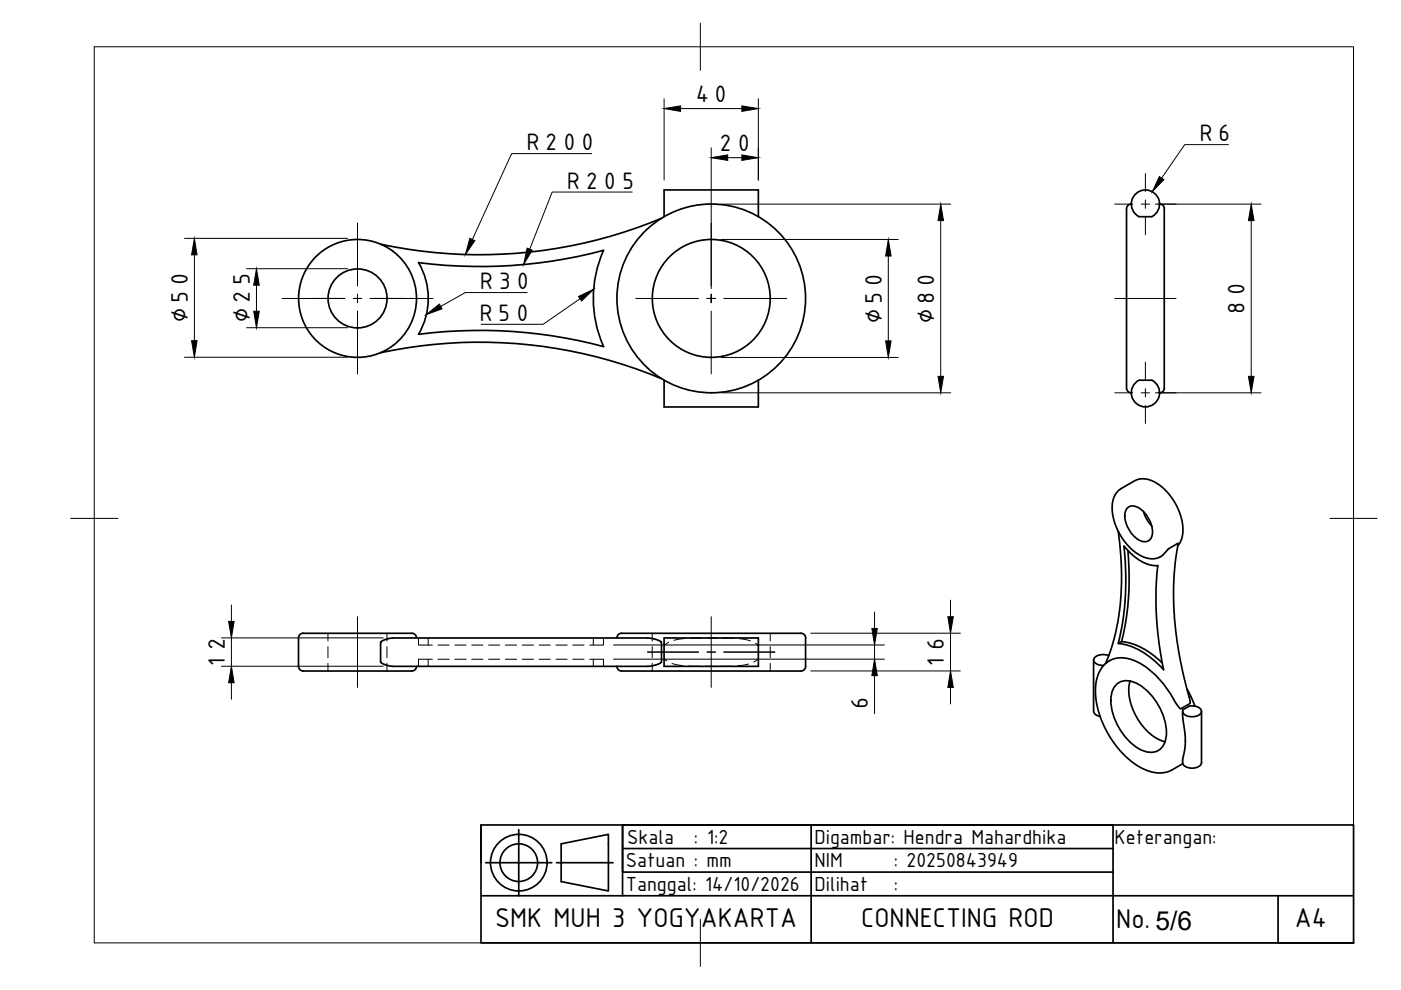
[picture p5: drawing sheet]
<svg xmlns="http://www.w3.org/2000/svg" width="297mm" height="210mm" viewBox="0 0 297 210" stroke-linecap="round" stroke-linejoin="round" font-family="sans-serif">
<!-- layer: Visible -->
<g fill="none" stroke="#000" stroke-width=".36">
<path d="M88.7 55.7a15 15 0 0 1 0 15.2 101.5 101.5 0 0 1 39.3 2.6 25.1 25.1 0 0 1 0-20.4 101.6 101.6 0 0 1-39.3 2.6M140.3 46.3a100.2 100.2 0 0 1-59.6 5.5M140.8 45.9v-5.6h20v5.6M239.9 43.3a1.39 1.39 0 0 0-1.1 1.6v35.9a3.4 3.4 0 0 0 .3 2.2l.8 .3M240.8 41.1a3 3 0 0 1 4.5 .4 3 3 0 0 1-1.1 4.4h-2.7a2.99 2.99 0 0 1-.7-4.8zM245.9 43.3a1.07 1.07 0 0 1 .9 1.3v36.2a3.6 3.6 0 0 1-.2 2.2l-.7 .3M80.7 74.8a100 100 0 0 1 59.6 5.5M140.8 80.6v5.7h20v-5.7M240.6 81.3l.9-.7h2.7a3 3 0 0 1 1.2 4.2 3 3 0 0 1-4.3 .9 3 3 0 0 1-.5-4.4zM237.1 112.7l.7 7.6v4l-.3 3.9-.5 3.4-.8 3.9-.9 2.9-.9 2.3M238.3 115.8a58.2 58.2 0 0 1-1.2 20.7l.7-.5a57.3 57.3 0 0 0 1.3-19.3M238.3 115.8a10 10 0 0 0 6.4 4.1h.8a69 69 0 0 0 1.2 22.1 15.6 15.6 0 0 0-9.6-5.6"/>
<path d="M239.1 107.6a2.64 2.64 0 0 1 3.5 1 5.5 5.5 0 0 1 1.5 5.5 1.73 1.73 0 0 1-2.7 .4 6.3 6.3 0 0 1-2.8-5.9zM242.4 108.4l.7 1.7 1.1 1.4M249.7 115.7l.7-1.2 .4-1.5v-1.5l-.5-2.1-.7-1.8-.7-1.3-.9-1.4-1.4-1.5-2.1-1.4-1.3-.4-1.1-.1-1.6 .5-3.5 2.1-.8 1.3-.4 1.4v1.7l.4 1.9 .6 1.6 1.1 2.1 2.2 2.5 1.4 1 .9 .5 1.3 .3 1.1 .1 1.3-.5 1.7-1.7 2-1-.6 3.9-.3 3.3-.1 4.4 .2 3.8 1 7.9 1.1 5.4 1.1 4.2 .1 .9-2 1.2-1.3-1.7a20.2 20.2 0 0 0-7.8-8.2 6.3 6.3 0 0 0-6-.3M80.8 136l1.1-.5 1.3-.2h54.6l1.8 .5 .7 .4v4.1l-1 .6-1.9 .4h-54.2l-1.7-.4-.8-.6v-4.1zM88.3 135.3a1.07 1.07 0 0 0-1.4-1h-21.2a3.5 3.5 0 0 0-2.1 .2l-.3 .8v6a1.35 1.35 0 0 0 1.6 1h21a3.3 3.3 0 0 0 2.1-.3l.3-.7M140.8 135.3h20v6h-20zM169.8 134.3h-36.6a3.6 3.6 0 0 0-2.1 .2l-.3 .8M169.8 134.3a1.01 1.01 0 0 1 1 1M170.8 135.3v6M231.9 139.9v10.9M235.1 139a2.54 2.54 0 0 0-3.2 .7 1.39 1.39 0 0 0 1.6 1.4h.5M237.8 136a14.5 14.5 0 0 1 8.6 4.6"/>
<path d="M130.8 141.3a1.36 1.36 0 0 0 1.6 1h37.4M170.8 141.3a1.01 1.01 0 0 1-1 1M231.9 150.8a1.37 1.37 0 0 0 1.4 1.1M235.2 140.1l-1.4 1.1-.9 1.6-.5 2-.1 2.4 .4 2.8 .7 2.4 1.1 2.4 1.4 2.3 1.5 2 2 1.9 2 1.5 2.1 1 2.1 .4 1.7-.2 1-.3 2.5-1.5M236.7 145.2a3.8 3.8 0 0 1 4.7-.1 12.6 12.6 0 0 1 5.8 11.3 3.3 3.3 0 0 1-4.8 2.8 12.4 12.4 0 0 1-6.8-11.7l.2-1zM239.6 144.4a11 11 0 0 0 2.6 9.4l.6 .8a8.3 8.3 0 0 0 4.2 2.7M250.7 150.8l.1 1.3 .5 4.4-.1 2-.5 2.6a1.4 1.4 0 0 0 1.4 1.7 2.07 2.07 0 0 0 2.6-1.1v-10.9M250.8 150.5a2.63 2.63 0 0 1 3.9 0 1.24 1.24 0 0 1-1.5 1.4 2.32 2.32 0 0 1-2.4-.8zM251.7 146.1l1.6 3.6"/>
<circle cx="75.8" cy="63.3" r="12.5"/>
<circle cx="75.8" cy="63.3" r="6.3"/>
<circle cx="150.8" cy="63.3" r="12.5"/>
<circle cx="150.8" cy="63.3" r="20"/>
</g>
<!-- layer: Hidden -->
<g fill="none" stroke="#000" stroke-width=".21">
<path d="M69.5 134.3v1.6M69.5 137.1v2.4M82 134.3v1.6M82 137.1v2.4M88.7 135.3v1.5h3M90.8 135.3v1.5M90.8 139.8v1.5M91.7 139.8h-3v1.5M92.9 139.8h2.3M92.9 136.8h2.3M96.4 139.8h2.4M96.4 136.8h2.4"/>
<path d="M100 139.8h2.4M100 136.8h2.4M103.6 139.8h2.4M103.6 136.8h2.4M107.1 139.8h2.4M107.1 136.8h2.4M110.7 139.8h2.4M110.7 136.8h2.4M114.3 139.8h2.4M114.3 136.8h2.4M117.9 139.8h2.3M117.9 136.8h2.3"/>
<path d="M121.4 139.8h2.4M121.4 136.8h2.4M125 139.8h3v1.5M125.8 135.3v1.5M125.8 139.8v1.5M128 135.3v1.5h-3M138.3 134.3v1.6M138.3 137.1v2.4M140.8 139.6l.6 .5M141.8 136.2l-1 .7M145.2 135.4l-2.3 .4M148.8 135.3h-2.4"/>
<path d="M150 135.3h2M153.2 135.3h2.4M156.8 135.4l2.3 .5M160.2 136.4l.6 .5M160.8 139.6l-1 .8M163.3 134.3v1.6M163.3 137.1v2.4M69.5 140.6v1.7M82 140.6v1.7M138.3 140.6v1.7M142.5 140.7l2.3 .4M146 141.2l2.4 .1"/>
<path d="M149.6 141.3h2M155.2 141.2l-2.4 .1M158.7 140.8l-2.3 .4M163.3 140.6v1.7"/>
</g>
<!-- layer: BORDER -->
<path d="M20 9.9h267v190h-267zM148.5 4.9v10M15 109.9h10M282 109.9h10M148.5 194.9v10" fill="none" stroke="#000" stroke-width=".21"/>
<!-- layer: TITLEBLOCK -->
<g fill="none" stroke="#000" stroke-width=".36">
<path d="M102 174.9h185v25h-185zM102 174.9v8M110 175.9v14M119 178.9l10-2v12l-10-2zM132 174.9v5h104M132 179.9v5h104M172 174.9h64v25M102 189.9h185M103 182.9h14M118 182.9h12M132 189.9v-15h40v25M271 189.9v10h16"/>
<circle cx="110" cy="182.9" r="6"/>
<circle cx="110" cy="182.9" r="4"/>
</g>
<!-- layer: Smart Centers -->
<g fill="none" stroke="#000" stroke-width=".21">
<path d="M242.8 36.8v3.8M75.8 47.3v13.3M150.8 47.3v13.3M236.3 43.3h3.9M242 43.3h1.7M242.8 42.4v1.8M242.8 46v3.8M245.5 43.3h3.8M59.8 63.3h13.3M74.9 63.3h1.8M75.8 62.4v1.8M75.8 66v13.3"/>
<path d="M78.5 63.3h13.3M134.8 63.3h13.3M149.9 63.3h1.8M150.8 62.4v1.8M150.8 66v13.3M153.5 63.3h13.3M236.3 63.3h13M242.8 76.8v3.8M236.3 83.3h3.9M242 83.3h1.7M242.8 82.4v1.8M242.8 86v3.8"/>
<path d="M245.5 83.3h3.8M75.8 130.8v14.9M137.3 138.3h10.8M149.9 138.3h1.8M150.8 130.8v14.9M153.5 138.3h10.8"/>
</g>
<!-- layer: FD_Dimensions -->
<g fill="none" stroke="#000" stroke-width=".21">
<path d="M140.8 20.9v17.3M144.3 23h13M150.8 31.3v29.9M154.3 33.4h3M160.8 20.9v17.3M39.1 50.5h34.6M41.2 54v18.2M52.3 57h21.4M152.9 43.3h48.7M152.9 50.8h37.5M188.3 54.3v18M199.5 46.8v33"/>
<path d="M245 43.3h22.4M265.3 46.8v33M39.1 75.7h34.6M52.3 69.5h21.4M54.4 60.5v5.5M152.9 75.8h37.5M152.9 83.3h48.7M245 83.3h22.4M46.9 135.2h34.4M49.1 128.3v3.5M49.1 135.2v6.1M130.1 136.8h57.4"/>
<path d="M130.1 139.8h57.4M171.9 134.3h31.7M185.4 129.8v3.5M185.4 136.8v3M201.5 127.2v3.6M201.5 134.3v8M46.9 141.3h34.4M49.1 144.8v3.5M171.9 142.3h31.7M185.4 143.2v8.1M201.5 145.7v3.6"/>
</g>
<g fill="#000" stroke="#000" stroke-width=".21">
<path d="M140.8 23l3.5-.5v1.1zM150.8 33.4l3.5-.6v1.2zM157.3 22.5l3.5 .5-3.5 .6zM157.3 32.8l3.5 .6-3.5 .6zM41.2 50.5l.6 3.5h-1.2zM188.3 50.8l.6 3.5h-1.1zM199.5 43.3l.5 3.5h-1.1zM265.3 43.3l.6 3.5h-1.2zM40.6 72.2h1.2l-.6 3.5zM54.4 57l.6 3.5h-1.2zM53.8 66h1.2l-.6 3.5zM187.8 72.3h1.1l-.6 3.5z"/>
<path d="M198.9 79.8h1.1l-.5 3.5zM264.7 79.8h1.2l-.6 3.5zM48.5 131.8h1.1l-.5 3.4zM184.8 133.3h1.2l-.6 3.5zM201 130.8h1.1l-.6 3.5zM49.1 141.3l.5 3.5h-1.1zM185.4 139.8l.6 3.4h-1.2zM201.5 142.3l.6 3.4h-1.1z"/>
</g>
<!-- layer: Leaders -->
<path d="M245.8 37.4l1 .7-2.5 2.6zM99.6 50.5l1.1 .5-2 3zM111.8 52.6l1 .4-1.8 3.1zM90.4 66.7l2.8-2.2 .5 1zM122.7 62.9l3.2-1.6-2.6 2.5z" fill="#000" stroke="#000" stroke-width=".21"/>
<path d="M125.5 32.6h-17l-8.4 18.2M260.5 30.7h-9.3l-4.9 7.1M134 40.7h-16.9l-4.8 12.1M111.8 62h-13.2l-5.1 3M123 63.3l-7.9 5.5h-13.1" fill="none" stroke="#000" stroke-width=".21"/>
<g font-size="6.2">
<text x="105" y="196.5">SMK MUH 3 YOGYAKARTA</text>
<text x="182.6" y="196.6">CONNECTING ROD</text>
<text x="236.7" y="196.8">No. 5/6</text>
<text x="274.6" y="196.6">A4</text>
</g>
<g font-size="5.4">
<text x="147" y="21.6">40</text>
<text x="253.8" y="29.9">R6</text>
<text x="111.1" y="31.9">R200</text>
<text x="151.9" y="32">20</text>
<text x="119.7" y="40">R205</text>
<text x="101.3" y="61.3">R30</text>
<text x="39.8" y="68.7" transform="rotate(-90 39.8 68.7)">∅50</text>
<text x="53" y="68.7" transform="rotate(-90 53 68.7)">∅25</text>
<text x="101.2" y="68.1">R50</text>
<text x="186.9" y="68.9" transform="rotate(-90 186.9 68.9)">∅50</text>
<text x="198.1" y="68.9" transform="rotate(-90 198.1 68.9)">∅80</text>
<text x="263.9" y="67.1" transform="rotate(-90 263.9 67.1)">80</text>
<text x="47.6" y="142.3" transform="rotate(-90 47.6 142.3)">12</text>
<text x="200.1" y="142.3" transform="rotate(-90 200.1 142.3)">16</text>
<text x="184" y="151" transform="rotate(-90 184 151)">6</text>
</g>
<g font-size="4.7">
<text x="133" y="178.9">Skala</text>
<text x="147.1" y="178.9">: 1:2</text>
<text x="172.7" y="178.9">Digambar: Hendra Mahardhika</text>
<text x="236.3" y="179">Keterangan:</text>
<text x="132.7" y="183.9">Satuan : mm</text>
<text x="172.7" y="183.9">NIM</text>
<text x="189.5" y="183.9">: 20250843949</text>
<text x="132.7" y="188.9">Tanggal: 14/10/2026</text>
<text x="172.7" y="188.9">Dilihat</text>
<text x="189.5" y="188.9">:</text>
</g>
</svg>
